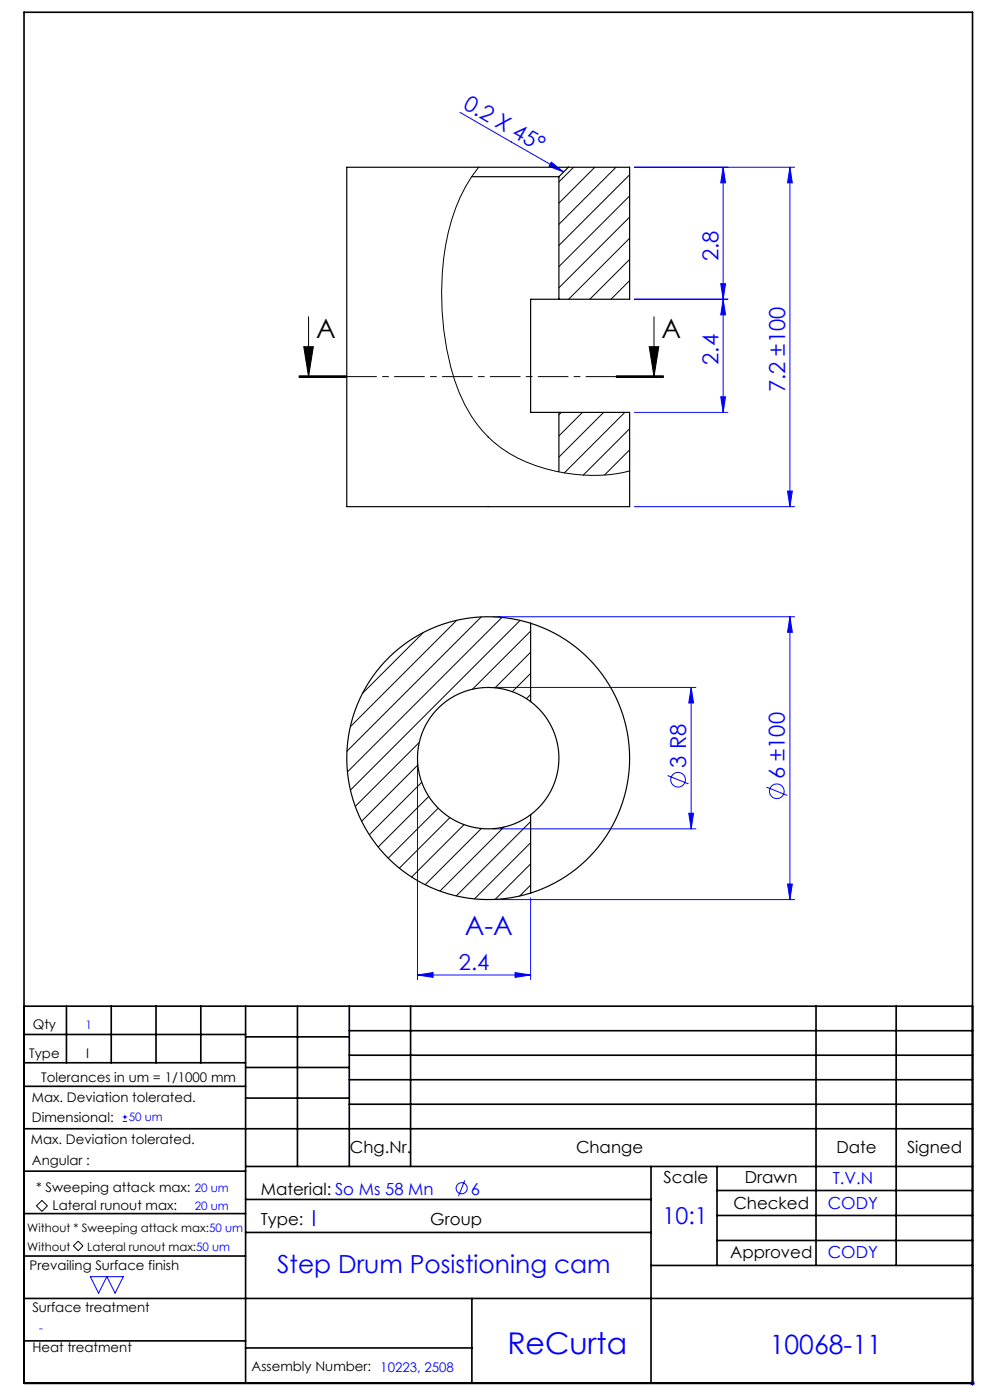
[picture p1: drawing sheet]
<svg xmlns="http://www.w3.org/2000/svg" width="210mm" height="297mm" viewBox="0 0 210 297" stroke-linecap="round" stroke-linejoin="round" font-family="sans-serif">
<g fill="none" stroke="#00f" stroke-width=".21">
<path d="M97.6 23.8l22 12.7M116.9 34.4l2.7 2.1-3.2-1.2zM134.6 35.5h34M153.4 35.5v52M153.4 35.5l.5 3.3h-1zM167.6 35.5v72M167.6 35.5l.5 3.3h-1zM134.6 63.5h19.8M152.9 60.2h1l-.5 3.3zM153.4 63.5l.5 3.3h-1zM134.6 87.5h19.8M152.9 84.2h1l-.5 3.3z"/>
<path d="M134.6 107.5h34M167.1 104.2h1l-.5 3.3zM104.6 130.8h64M167.6 130.8l.5 3.3h-1zM167.6 130.8v60M104.6 145.8h43M146.6 145.8l.5 3.3h-1zM146.6 145.8v30M88.6 161.8v46M104.6 175.8h43M141.6 164.5l4.5 1.8M146.1 172.5h1l-.5 3.3z"/>
<path d="M162.6 167l4.4 1.8M104.6 190.8h64M112.6 190.5v17.3M167.1 187.5h1l-.5 3.3zM88.6 206.8l3.3-.5v1zM88.6 206.8h24M109.3 206.3l3.3 .5-3.3 .5zM26 237.9h1M26 237h1M26.5 236.5v.9M98.6 250.4l-1.3 3.4M19.2 270.8h7l-1.8 3.5-1.7-3.5-1.8 3.5z"/>
<path d="M205.8 293.5h1M205.9 293.1l.7 .7M206.3 293v1M206.6 293.1l-.7 .7"/>
<circle cx="143.8" cy="165.4" r="1.56"/>
<circle cx="164.8" cy="167.9" r="1.56"/>
<circle cx="97.9" cy="252.1" r="1.18"/>
</g>
<path d="M63.4 79.9h10M63.4 79.7h10M64.4 73.5h2.1l-1.1 6.4zM65.4 67.2v12.7M130.7 79.9h10M130.7 79.7h10M137.7 73.5h2l-1 6.4zM138.7 67.2v12.7M63.4 80.1h10zM130.7 80.1h10M8.9 254.7l1.2 1.1-1.2 1.2-1.2-1.2zM15.6 264.3l1-1 1 1-1 1z" fill="none" stroke="#000" stroke-width=".21"/>
<path d="M140.7 79.9h-77.3" fill="none" stroke="#000" stroke-width=".21" stroke-dasharray="6.3 1.3 1.3 1.3" stroke-dashoffset=".1"/>
<g fill="none" stroke="#000" stroke-width=".35">
<path d="M5.1 2.6h201.2v290.9h-201.2zM5.1 213.5h201.2M5.1 219.5h47M14.1 213.5v12M23.6 213.5v12M33.1 213.5v12M42.6 213.5v12M52.1 213.5v80M52.1 220h22M63.1 213.5v34M74.1 218.7h132.2M74.1 213.5v34"/>
<path d="M87.1 213.5v34M173.1 213.5v55M190.1 213.5v55M5.1 239.5h201.2M5.1 230.5h47M5.1 225.5h47M52.1 226.5h22M52.1 233h22M74.1 223.9h132.2M74.1 229.1h132.2M74.1 234.3h132.2M5.1 257.5h47"/>
<path d="M5.1 248.5h47M52.1 247.5h154.2M52.1 254.5h86M138.1 247.5v46M152.1 247.5v21M152.1 252.6h54.2M152.1 257.9h54.2M5.1 275.5h201.2M5.1 266.5h47M52.1 261.5h86M100.1 275.5v18M138.1 268.5h68.2"/>
<path d="M152.1 263.2h54.2M5.1 284.5h47M52.1 286h48"/>
</g>
<path d="M137.7 73.5h2l-1 6.4zM64.4 73.5h2.1l-1.1 6.4z" fill="#000"/>
<g fill="#00f">
<path d="M116.9 34.4l2.7 2.1-3.2-1.2z"/>
<path d="M167.1 187.5h1l-.5 3.3zM167.6 130.8l.5 3.3h-1z"/>
<path d="M146.6 145.8l.5 3.3h-1zM146.1 172.5h1l-.5 3.3z"/>
<path d="M153.4 35.5l.5 3.3h-1zM152.9 60.2h1l-.5 3.3zM153.4 63.5l.5 3.3h-1zM152.9 84.2h1l-.5 3.3zM167.6 35.5l.5 3.3h-1zM167.1 104.2h1l-.5 3.3z"/>
<path d="M88.6 206.8l3.3-.5v1zM109.3 206.3l3.3 .5-3.3 .5z"/>
</g>
<g fill="none" stroke="#000" stroke-width=".21">
<path d="M101.5 35.5a37.8 37.8 0 0 0-7.4 19.5 60.3 60.3 0 0 0 3.3 28.3 26.1 26.1 0 0 0 18.4 16.1 33 33 0 0 0 17.8 .5M119.3 37.8l-.7 .8M121.7 35.5l-2.3 2.3M126.2 35.5l-7.6 7.6M130.7 35.5l-12.1 12.1M133.6 37.1l-15 15M133.6 41.6l-15 15M133.6 46.1l-15 15M133.6 50.5l-13 13M133.6 55l-8.5 8.5M133.6 59.5l-4 4M119.1 87.5l-.5 .5"/>
<path d="M123.6 87.5l-5 5M128 87.5l-9.4 9.5M132.5 87.5l-12.8 12.8M133.6 91l-9.9 9.8M133.6 95.4l-5.4 5.4M89.8 134.2l-12.9 12.9M96.9 131.6l-22.6 22.6M102.1 130.9l-28.5 28.5M106.5 131l-32.8 32.8M110.3 131.6l-36 36M112.6 133.9l-12.4 12.3M112.6 138.4l-7.6 7.5"/>
<path d="M88.9 157.5l-13.5 13.6M112.6 142.9l-3.9 3.8M112.6 147.3l-.9 .9M88.6 162.3l-11.9 11.9M89.5 166l-11.2 11.1M90.9 169l-10.7 10.7M93 171.4l-10.7 10.7M95.4 173.4l-10.7 10.8M98.4 174.9l-11.1 11.2M102.1 175.8l-11.9 11.9M106.9 175.5l-13.6 13.5M112.6 174.3l-15.8 15.8"/>
<path d="M112.6 178.8l-12 11.9M112.6 183.3l-7.6 7.5M112.6 187.8l-2.4 2.3"/>
</g>
<g fill="none" stroke="#000" stroke-width=".25">
<path d="M100 37.5h18.6M118.6 37.5v26M120.6 35.5h-47v72h60v-20h-15M120.6 35.5h13v28h-15M120.6 35.5l-2 2M118.6 63.5h-6v24h6M118.6 87.5v12.6M112.6 132.2a30 30 0 0 0-39 28.6 30 30 0 0 0 39 28.7M112.6 132.2a30 30 0 0 1 21 28.6 30 30 0 0 1-21 28.7M112.6 132.2v16.6M112.6 148.8a15 15 0 0 0-20.1 1.9 15 15 0 0 0 0 20.2 15 15 0 0 0 20.1 1.9M112.6 148.8a15 15 0 0 1 0 24"/>
<path d="M112.6 172.8v16.7"/>
</g>
<text font-size="6.3" fill="#00f" x="107.6" y="287.3">ReCurta</text>
<g font-size="5.6">
<text x="67" y="71.6">A</text>
<text x="140.3" y="71.6">A</text>
</g>
<g font-size="5.6" fill="#00f">
<text x="98.6" y="198.3">A-A</text>
<text x="163.3" y="287.2">10068-11</text>
</g>
<text font-size="5.3" fill="#00f" x="58.8" y="270.1">Step Drum Posistioning cam</text>
<text font-size="4.9" fill="#00f" x="140.6" y="259.7">10:1</text>
<g font-size="4.7" fill="#00f">
<text x="98.1" y="23" transform="rotate(30 98.1 23)">0.2 X 45°</text>
<text x="152.4" y="55.5" transform="rotate(-90 152.4 55.5)">2.8</text>
<text x="152.4" y="77.4" transform="rotate(-90 152.4 77.4)">2.4</text>
<text x="166.5" y="83.2" transform="rotate(-90 166.5 83.2)">7.2 ±100</text>
<text x="145.5" y="162.8" transform="rotate(-90 145.5 162.8)">3 R8</text>
<text x="166.5" y="165.3" transform="rotate(-90 166.5 165.3)">6 ±100</text>
<text x="97.3" y="205.8">2.4</text>
<text x="66.1" y="260">I</text>
</g>
<g font-size="3.5">
<text x="74.2" y="244.7">Chg.Nr.</text>
<text x="122.2" y="244.7">Change</text>
<text x="177.4" y="244.7">Date</text>
<text x="192.4" y="244.7">Signed</text>
<text x="140.8" y="250.9">Scale</text>
<text x="158" y="250.9">Drawn</text>
<text x="55.3" y="253.5">Material: So Ms 58 Mn</text>
<text x="155.6" y="256.4">Checked</text>
<text x="55.3" y="259.8">Type:</text>
<text x="91.3" y="259.8">Group</text>
<text x="154.9" y="266.9">Approved</text>
</g>
<g font-size="3.5" fill="#00f">
<text x="176.6" y="251.1">T.V.N</text>
<text x="99.9" y="253.4">6</text>
<text x="175.6" y="256.6">CODY</text>
<text x="175.6" y="267">CODY</text>
</g>
<g font-size="2.8">
<text x="7" y="218.4">Qty</text>
<text x="6.2" y="224.5">Type</text>
<text x="18.2" y="224.5">I</text>
<text x="6.8" y="233.7">Max. Deviation tolerated.</text>
<text x="8.8" y="229.4">Tolerances in um = 1/1000 mm</text>
<text x="6.8" y="238.1">Dimensional:</text>
<text x="6.6" y="242.8">Max. Deviation tolerated.</text>
<text x="6.8" y="247.1">Angular :</text>
<text x="7.6" y="252.9">* Sweeping attack max:</text>
<text x="11.2" y="256.7">Lateral runout max:</text>
<text x="6.3" y="269.5">Prevailing Surface finish</text>
<text x="6.9" y="278.3">Surface treatment</text>
<text x="6.9" y="286.7">Heat treatment</text>
<text x="53.4" y="290.9">Assembly Number: 10223, 2508</text>
</g>
<g font-size="2.5" fill="#00f">
<text x="18.1" y="218.3">1</text>
<text x="27.3" y="237.9">50 um</text>
<text x="41.3" y="252.9">20 um</text>
<text x="41.3" y="256.7">20 um</text>
<text x="8.3" y="282.6">-</text>
</g>
<g font-size="2.5">
<text x="5.8" y="261.4">Without * Sweeping attack max:50 um</text>
<text x="5.8" y="265.4">Without</text>
<text x="18.5" y="265.3">Lateral runout max:50 um</text>
</g>
</svg>
